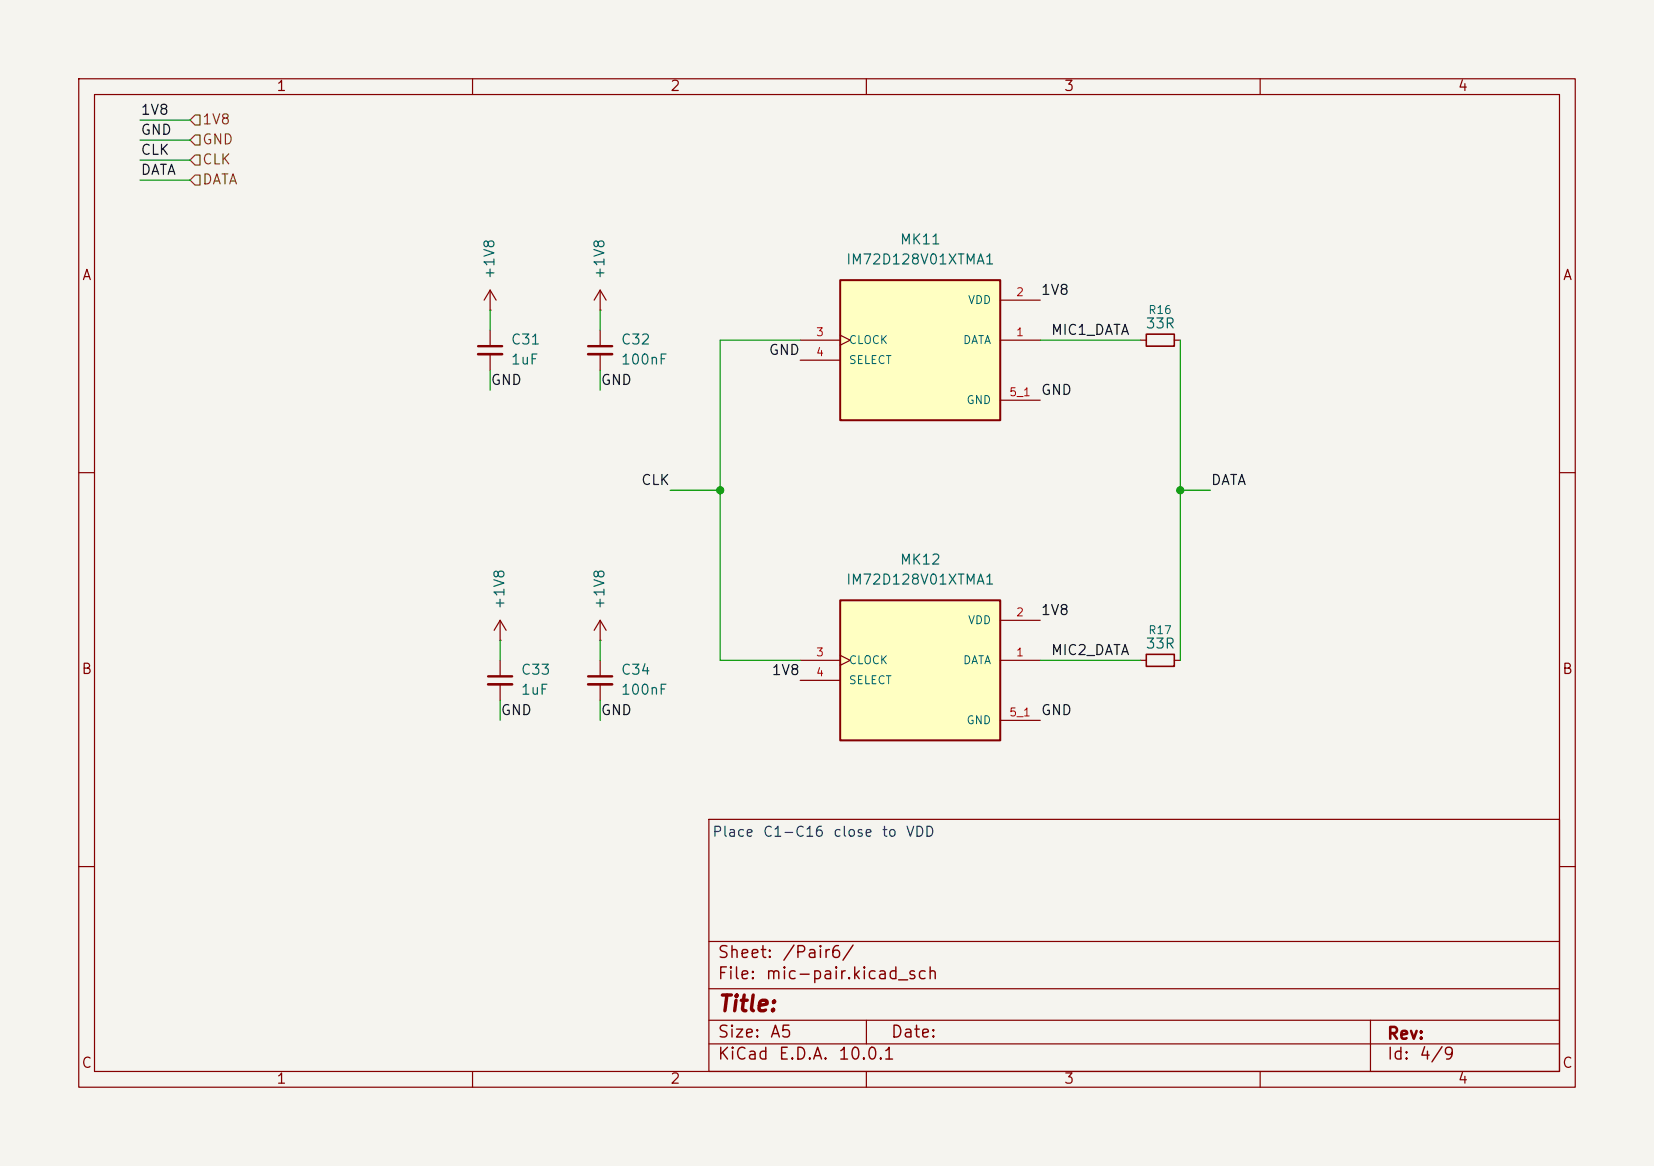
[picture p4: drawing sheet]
<svg xmlns="http://www.w3.org/2000/svg" width="210mm" height="148mm" viewBox="0 0 210 148" stroke-linecap="round" stroke-linejoin="round" font-family="sans-serif">
<path d="M0 0h210v148h-210z" fill="#f5f4ef" stroke="#f5f4ef" stroke-width=".13"/>
<g fill="none" stroke="#840000" stroke-width=".15">
<path d="M10 10h190v128h-190zM12 12h186v124h-186zM60 10v2M110 10v2M160 10v2M76.2 41.9v2M76.2 45v2M10 60h2M63.5 78.7l-.8 1.3M63.5 78.7l.8 1.3M63.5 78.7v2.6M198 60h2"/>
<path d="M63.5 81.3h.1M63.5 83.8v2.1M63.5 86.9v2M76.2 83.8v2.1M76.2 86.9v2M144.8 83.8h.7M149.1 83.8h.8M10 110h2M90 104h108v32h-108zM90 119.5h108M198 110h2M60 136v2"/>
<path d="M90 132.5h108M90 129.5h108M90 125.5h108M110 136v2M110 129.5v3M160 136v2M174 129.5v6.5"/>
</g>
<path d="M74.7 43.9h3M62 85.9h3M74.7 85.9h3" fill="none" stroke="#840000" stroke-width=".3"/>
<path d="M74.7 45h3M62 86.9h3M74.7 86.9h3" fill="none" stroke="#840000" stroke-width=".33"/>
<path d="M145.5 83.1h3.6v1.5h-3.6z" fill="none" stroke="#840000" stroke-width=".2"/>
<path d="M106.7 76.2h20.3v17.8h-20.3z" fill="#ffffc2"/>
<path d="M106.7 76.2h20.3v17.8h-20.3z" fill="none" stroke="#840000" stroke-width=".25"/>
<path d="M127 78.7h5.1M101.6 83.8h5.1M101.6 86.4h5.1M106.7 83.2l1.2 .6-1.2 .7M127 83.8h5.1M127 91.4h5.1" fill="none" stroke="#840000" stroke-width=".15"/>
<path d="M106.7 35.6h20.3v17.7h-20.3z" fill="#ffffc2"/>
<path d="M106.7 35.6h20.3v17.7h-20.3z" fill="none" stroke="#840000" stroke-width=".25"/>
<g fill="none" stroke="#840000" stroke-width=".15">
<path d="M62.2 39.4h.1M62.2 36.8v2.6M62.2 36.8l-.7 1.3M62.2 36.8l.8 1.3M76.2 39.4h.1M76.2 36.8v2.6M76.2 36.8l-.8 1.3M76.2 36.8l.8 1.3M127 38.1h5.1M62.2 41.9v2M62.2 45v2M101.6 43.2h5.1"/>
<path d="M101.6 45.7h5.1M106.7 42.5l1.2 .7-1.2 .6M127 43.2h5.1M127 50.8h5.1M144.8 43.2h.7M149.1 43.2h.8M76.2 78.7l-.8 1.3M76.2 78.7l.8 1.3M76.2 78.7v2.6M76.2 81.3h.1"/>
</g>
<path d="M60.7 43.9h3.1" fill="none" stroke="#840000" stroke-width=".3"/>
<path d="M60.7 45h3.1" fill="none" stroke="#840000" stroke-width=".33"/>
<path d="M145.5 42.4h3.6v1.5h-3.6z" fill="none" stroke="#840000" stroke-width=".2"/>
<path d="M24.8 14.6h.6v1.3h-.6l-.7-.7zM24.8 17.1h.6v1.3h-.6l-.7-.6zM24.8 19.7h.6v1.3h-.6l-.7-.7zM24.8 22.2h.6v1.3h-.6l-.7-.6z" fill="none" stroke="#725600" stroke-width=".15"/>
<g fill="none" stroke="#009600" stroke-width=".15">
<path d="M17.8 15.2h6.3M17.8 17.8h6.3M17.8 20.3h6.3M17.8 22.9h6.3M62.2 39.4v2.5M76.2 39.4v2.5M62.2 47v2.5M76.2 47v2.5M101.6 43.2h-10.2v40.6h10.2M132.1 43.2h12.7M149.9 43.2v40.6M85.1 62.2h6.3"/>
<path d="M149.9 62.2h3.8M63.5 81.3v2.5M63.5 88.9v2.5M76.2 81.3v2.5M76.2 88.9v2.5M132.1 83.8h12.7"/>
</g>
<g fill="#009600" stroke="#009600" stroke-width=".13">
<circle cx="91.4" cy="62.2" r=".46"/>
<circle cx="149.9" cy="62.2" r=".46"/>
</g>
<text font-size="2" fill="#840000" x="91" y="128.9">Title:</text>
<g font-size="1.5" fill="#840000">
<text x="91" y="124.7">File:</text>
<text x="91" y="122">Sheet:</text>
<text x="97.1" y="124.7">mic-pair.kicad_sch</text>
<text x="99.2" y="122">/Pair6/</text>
<text x="91" y="134.9">KiCad</text>
<text x="91" y="132.1">Size:</text>
<text x="97.7" y="132.1">A5</text>
<text x="98.7" y="134.9">E.D.A.</text>
<text x="106.3" y="134.9">10.0.1</text>
<text x="113" y="132.1">Date:</text>
<text x="176" y="132.3">Rev:</text>
<text x="176" y="134.9">Id:</text>
<text x="180.1" y="134.9">4/9</text>
</g>
<g font-size="1.3" fill="#840000">
<text x="35" y="11.9">1</text>
<text x="85" y="11.9">2</text>
<text x="135" y="11.9">3</text>
<text x="185" y="11.9">4</text>
<text x="10.3" y="35.9">A</text>
<text x="198.4" y="35.9">A</text>
<text x="10.3" y="85.9">B</text>
<text x="198.3" y="85.9">B</text>
<text x="10.3" y="135.9">C</text>
<text x="35" y="137.9">1</text>
<text x="85" y="137.9">2</text>
<text x="135" y="137.9">3</text>
<text x="185" y="137.9">4</text>
<text x="198.3" y="135.9">C</text>
</g>
<g font-size="1.3" fill="#0f0f0f">
<text x="17.8" y="17.4">GND</text>
<text x="17.8" y="14.9">1V8</text>
<text x="17.8" y="22.5">DATA</text>
<text x="17.8" y="20">CLK</text>
<text x="132.1" y="37.8">1V8</text>
<text x="97.5" y="45.4">GND</text>
<text x="133.3" y="42.8">MIC1_DATA</text>
<text x="62.2" y="49.2">GND</text>
<text x="76.2" y="49.2">GND</text>
<text x="132.1" y="50.5">GND</text>
<text x="81.3" y="61.9">CLK</text>
<text x="153.7" y="61.9">DATA</text>
<text x="132.1" y="78.4">1V8</text>
<text x="133.3" y="83.5">MIC2_DATA</text>
<text x="97.9" y="86">1V8</text>
<text x="63.5" y="91.1">GND</text>
<text x="76.2" y="91.1">GND</text>
<text x="132.1" y="91.1">GND</text>
</g>
<g font-size="1.3" fill="#725600">
<text x="25.6" y="16.1">1V8</text>
<text x="25.6" y="23.7">DATA</text>
<text x="25.6" y="18.6">GND</text>
<text x="25.6" y="21.2">CLK</text>
</g>
<g font-size="1.3" fill="#006464">
<text x="63.1" y="35.6" transform="rotate(-90 63.1 35.6)">+1V8</text>
<text x="77.1" y="35.6" transform="rotate(-90 77.1 35.6)">+1V8</text>
<text x="107.3" y="33.9">IM72D128V01XTMA1</text>
<text x="114.2" y="31.3">MK11</text>
<text x="64.8" y="46.6">1uF</text>
<text x="64.8" y="44">C31</text>
<text x="78.7" y="46.6">100nF</text>
<text x="78.7" y="44">C32</text>
<text x="145.4" y="42">33R</text>
<text x="114.2" y="72">MK12</text>
<text x="64.4" y="77.5" transform="rotate(-90 64.4 77.5)">+1V8</text>
<text x="77.1" y="77.5" transform="rotate(-90 77.1 77.5)">+1V8</text>
<text x="107.3" y="74.5">IM72D128V01XTMA1</text>
<text x="145.4" y="82.7">33R</text>
<text x="66" y="88.5">1uF</text>
<text x="66" y="86">C33</text>
<text x="78.7" y="88.5">100nF</text>
<text x="78.7" y="86">C34</text>
</g>
<g font-size="1.3" fill="#0000c2">
<text x="90.3" y="106.5">Place</text>
<text x="96.8" y="106.5">C1-C16</text>
<text x="105.7" y="106.5">close</text>
<text x="111.9" y="106.5">to</text>
<text x="114.9" y="106.5">VDD</text>
</g>
<g font-size="1" fill="#006464">
<text x="122.8" y="38.8">VDD</text>
<text x="145.7" y="40.1">R16</text>
<text x="107.7" y="43.9">CLOCK</text>
<text x="107.7" y="46.5">SELECT</text>
<text x="122.2" y="43.9">DATA</text>
<text x="122.6" y="51.5">GND</text>
<text x="122.8" y="79.5">VDD</text>
<text x="145.7" y="80.7">R17</text>
<text x="107.7" y="84.6">CLOCK</text>
<text x="107.7" y="87.1">SELECT</text>
<text x="122.2" y="84.6">DATA</text>
<text x="122.6" y="92.2">GND</text>
</g>
<g font-size="1" fill="#a90000">
<text x="128.9" y="37.8">2</text>
<text x="103.5" y="42.9">3</text>
<text x="103.5" y="45.5">4</text>
<text x="128.9" y="42.9">1</text>
<text x="128.1" y="50.5">5_1</text>
<text x="103.5" y="83.6">3</text>
<text x="128.9" y="83.6">1</text>
<text x="128.9" y="78.5">2</text>
<text x="103.5" y="86.1">4</text>
<text x="128.1" y="91.2">5_1</text>
</g>
</svg>
